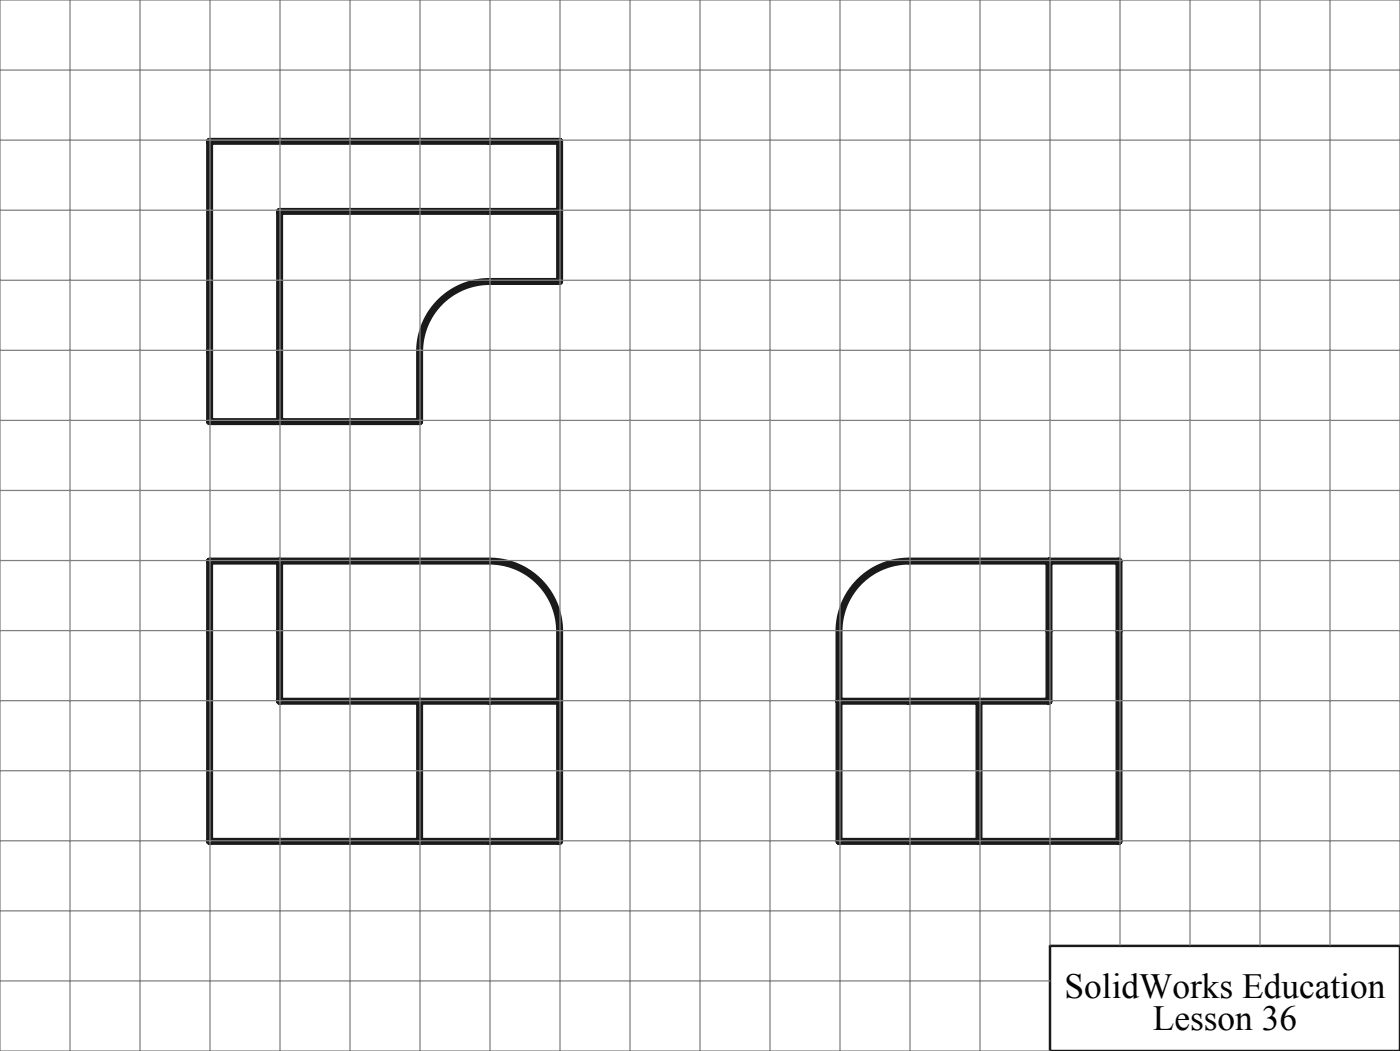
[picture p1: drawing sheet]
<svg xmlns="http://www.w3.org/2000/svg" width="200mm" height="150mm" viewBox="0 0 200 150" stroke-linecap="round" stroke-linejoin="round" font-family="sans-serif">
<path d="M69.9 40.2a10 10 0 0 0-10 10M69.9 80.1a10 10 0 0 1 10 10M129.9 80.1a10 10 0 0 0-10 10" fill="none" stroke="#191924" stroke-width="1" stroke-linecap="butt"/>
<path d="M150 135h50v15h-50z" fill="none" stroke="#191924" stroke-width=".35"/>
<path d="M79.9 30.2h-40v30M69.9 40.2h10v-20h-50v40h30v-10M39.9 80.1v20h40M69.9 80.1h-40v40h50v-30M129.9 80.1h30v40h-40v-30M149.9 80.1v20h-30M59.9 100.1v20M139.9 100.1v20" fill="none" stroke="#191924" stroke-width="1"/>
<g fill="none" stroke="#808080" stroke-width=".18">
<path d="M0 10h200M10 0v150M20 0v150M30 0v150M40 0v150M50 0v150M60 0v150M70 0v150M80 0v150M90 0v150M100 0v150M110 0v150"/>
<path d="M120 0v150M130 0v150M140 0v150M150 0v134.9M160 0v134.9M170 0v134.9M180 0v134.9M190 0v134.9M0 30h200M0 20h200M0 50h200M0 40h200"/>
<path d="M0 70h200M0 60h200M0 90h200M0 80h200M0 110h200M0 100h200M0 130h200M0 120h200M200 134.9v-134.9h-200v150h150M0 140h150"/>
</g>
<g font-size="5">
<text x="152.1" y="142.4">SolidWorks Education</text>
<text x="164.7" y="147">Lesson 36</text>
</g>
</svg>
